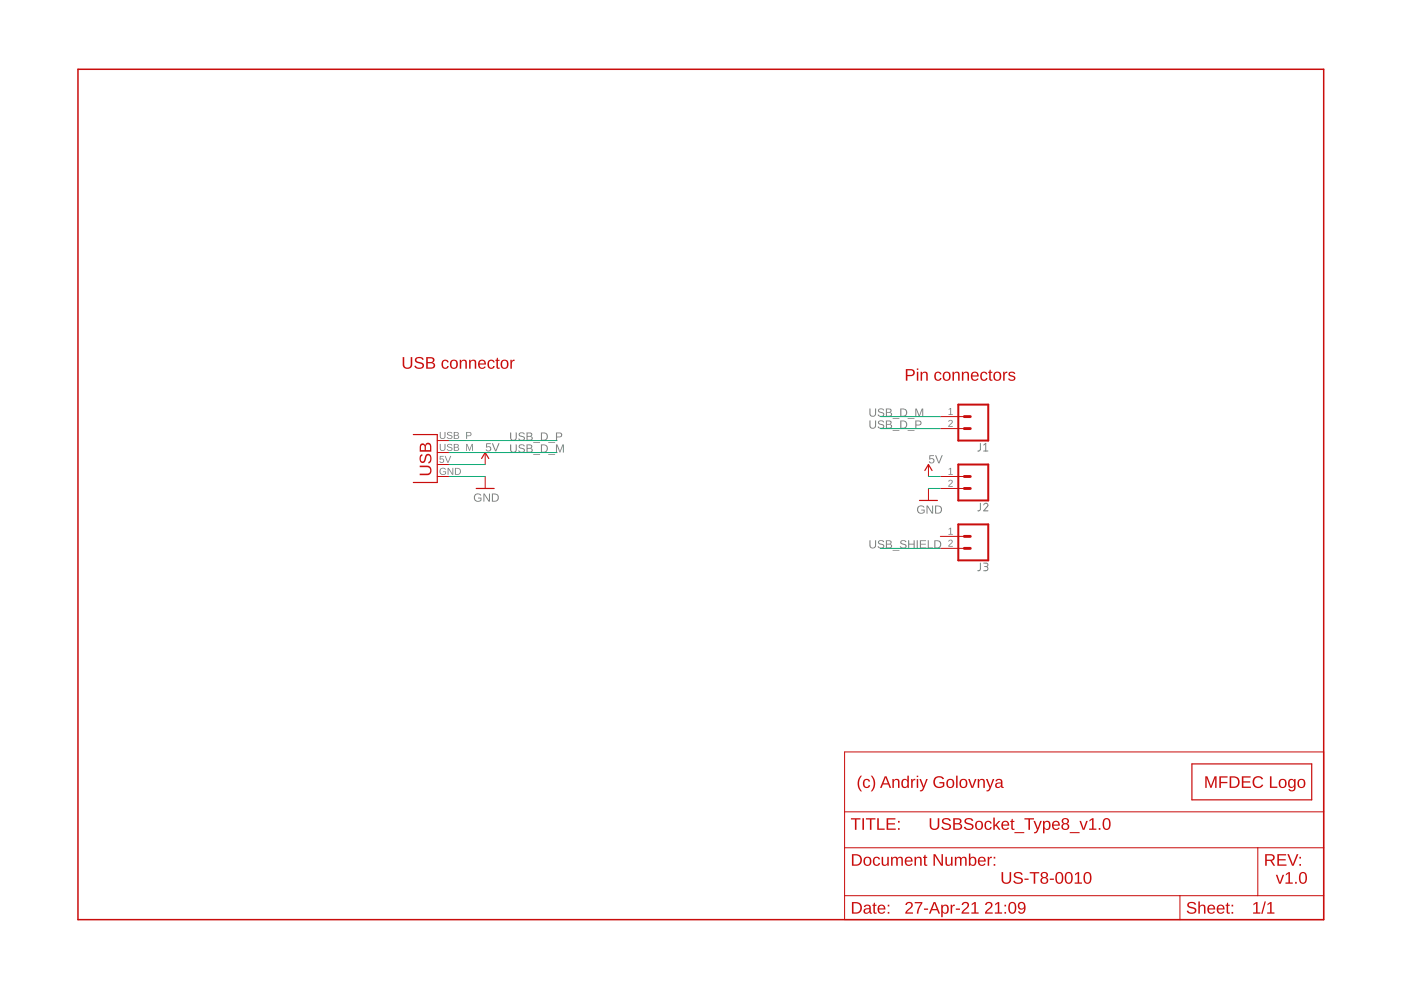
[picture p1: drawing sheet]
<?xml version="1.0" encoding="utf-8"?>
<!DOCTYPE eagle SYSTEM "eagle.dtd">
<!--
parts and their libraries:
SparkFun-PowerSymbols: Licensing: Creative Commons ShareAlike 4.0 International - https://creativecommons.org/licenses/by-sa/4.0
SparkFun: Licensing: CC v3.0 Share-Alike You are welcome to use this library for commercial purposes.
-->
<eagle version="9.6.2">
<drawing>
<settings>
<setting alwaysvectorfont="no"/>
<setting verticaltext="up"/>
</settings>
<grid distance="0.1" unitdist="inch" unit="inch" style="lines" multiple="1" display="no" altdistance="0.01" altunitdist="inch" altunit="inch"/>
<schematic xreflabel="%F%N/%S.%C%R" xrefpart="/%S.%C%R">
<libraries>
<library name="SparkFun-PowerSymbols">
<symbols>
<symbol name="5V">
<wire x1="0.762" y1="1.27" x2="0" y2="2.54" width="0.254" layer="94"/>
<wire x1="0" y1="2.54" x2="-0.762" y2="1.27" width="0.254" layer="94"/>
<pin name="5V" x="0" y="0" visible="off" length="short" direction="sup" rot="R90"/>
<text x="0" y="2.794" size="1.778" layer="96" align="bottom-center">&gt;VALUE</text>
</symbol>
<symbol name="DGND">
<wire x1="-1.905" y1="0" x2="1.905" y2="0" width="0.254" layer="94"/>
<pin name="GND" x="0" y="2.54" visible="off" length="short" direction="sup" rot="R270"/>
<text x="0" y="-0.254" size="1.778" layer="96" align="top-center">&gt;VALUE</text>
</symbol>
</symbols>
<devicesets>
<deviceset name="5V" prefix="SUPPLY">
<gates>
<gate name="G$1" symbol="5V" x="0" y="0"/>
</gates>
<devices>
<device name="">
<technologies>
<technology name=""/>
</technologies>
</device>
</devices>
</deviceset>
<deviceset name="GND" prefix="GND">
<gates>
<gate name="1" symbol="DGND" x="0" y="0"/>
</gates>
<devices>
<device name="">
<technologies>
<technology name=""/>
</technologies>
</device>
</devices>
</deviceset>
</devicesets>
</library>
<library name="frames">
<symbols>
<symbol name="DINA4_L">
<frame x1="0" y1="0" x2="264.16" y2="180.34" columns="4" rows="4" layer="94" border-left="no" border-top="no" border-right="no" border-bottom="no"/>
</symbol>
<symbol name="DOCFIELD">
<wire x1="0" y1="0" x2="71.12" y2="0" width="0.1016" layer="94"/>
<wire x1="101.6" y1="15.24" x2="87.63" y2="15.24" width="0.1016" layer="94"/>
<wire x1="0" y1="0" x2="0" y2="5.08" width="0.1016" layer="94"/>
<wire x1="0" y1="5.08" x2="71.12" y2="5.08" width="0.1016" layer="94"/>
<wire x1="0" y1="5.08" x2="0" y2="15.24" width="0.1016" layer="94"/>
<wire x1="101.6" y1="15.24" x2="101.6" y2="5.08" width="0.1016" layer="94"/>
<wire x1="71.12" y1="5.08" x2="71.12" y2="0" width="0.1016" layer="94"/>
<wire x1="71.12" y1="5.08" x2="87.63" y2="5.08" width="0.1016" layer="94"/>
<wire x1="71.12" y1="0" x2="101.6" y2="0" width="0.1016" layer="94"/>
<wire x1="87.63" y1="15.24" x2="87.63" y2="5.08" width="0.1016" layer="94"/>
<wire x1="87.63" y1="15.24" x2="0" y2="15.24" width="0.1016" layer="94"/>
<wire x1="87.63" y1="5.08" x2="101.6" y2="5.08" width="0.1016" layer="94"/>
<wire x1="101.6" y1="5.08" x2="101.6" y2="0" width="0.1016" layer="94"/>
<wire x1="0" y1="15.24" x2="0" y2="22.86" width="0.1016" layer="94"/>
<wire x1="101.6" y1="35.56" x2="0" y2="35.56" width="0.1016" layer="94"/>
<wire x1="101.6" y1="35.56" x2="101.6" y2="22.86" width="0.1016" layer="94"/>
<wire x1="0" y1="22.86" x2="101.6" y2="22.86" width="0.1016" layer="94"/>
<wire x1="0" y1="22.86" x2="0" y2="35.56" width="0.1016" layer="94"/>
<wire x1="101.6" y1="22.86" x2="101.6" y2="15.24" width="0.1016" layer="94"/>
<text x="1.27" y="1.27" size="2.54" layer="94">Date:</text>
<text x="12.7" y="1.27" size="2.54" layer="94">&gt;LAST_DATE_TIME</text>
<text x="72.39" y="1.27" size="2.54" layer="94">Sheet:</text>
<text x="86.36" y="1.27" size="2.54" layer="94">&gt;SHEET</text>
<text x="88.9" y="11.43" size="2.54" layer="94">REV:</text>
<text x="1.27" y="19.05" size="2.54" layer="94">TITLE:</text>
<text x="1.27" y="11.43" size="2.54" layer="94">Document Number:</text>
<text x="17.78" y="19.05" size="2.54" layer="94">&gt;DRAWING_NAME</text>
</symbol>
</symbols>
<devicesets>
<deviceset name="DINA4_L" prefix="FRAME" uservalue="yes">
<gates>
<gate name="G$1" symbol="DINA4_L" x="0" y="0"/>
<gate name="G$2" symbol="DOCFIELD" x="162.56" y="0" addlevel="must"/>
</gates>
<devices>
<device name="">
<technologies>
<technology name=""/>
</technologies>
</device>
</devices>
</deviceset>
</devicesets>
</library>
<library name="_my_logos">
<symbols>
<symbol name="MFDECLOGO">
<text x="2.54" y="2.54" size="2.54" layer="94">MFDEC Logo</text>
<wire x1="0" y1="0" x2="0" y2="7.62" width="0.254" layer="94"/>
<wire x1="0" y1="7.62" x2="25.4" y2="7.62" width="0.254" layer="94"/>
<wire x1="25.4" y1="7.62" x2="25.4" y2="0" width="0.254" layer="94"/>
<wire x1="25.4" y1="0" x2="0" y2="0" width="0.254" layer="94"/>
</symbol>
</symbols>
<devicesets>
<deviceset name="MFDECLOGO" prefix="LOGO">
<gates>
<gate name="G$1" symbol="MFDECLOGO" x="0" y="0"/>
</gates>
<devices>
<device name="_SQ_5MM" package="MFDEC_SQ_5MM">
<technologies>
<technology name=""/>
</technologies>
</device>
<device name="_SQ_8MM" package="MFDEC_SQ_8MM">
<technologies>
<technology name=""/>
</technologies>
</device>
<device name="_SQ_16MM" package="MFDEC_SQ_16MM">
<technologies>
<technology name=""/>
</technologies>
</device>
<device name="_SQ_10MM" package="MFDEC_SQ_10MM">
<technologies>
<technology name=""/>
</technologies>
</device>
<device name="_SQ_20MM" package="MFDEC_SQ_20MM">
<technologies>
<technology name=""/>
</technologies>
</device>
<device name="_L_20MM" package="MFDEC_L_20MM">
<technologies>
<technology name=""/>
</technologies>
</device>
<device name="_L_30MM" package="MFDEC_L_30MM">
<technologies>
<technology name=""/>
</technologies>
</device>
<device name="_L_40MM" package="MFDEC_L_40MM">
<technologies>
<technology name=""/>
</technologies>
</device>
<device name="_L_10MM" package="MFDEC_L_10MM">
<technologies>
<technology name=""/>
</technologies>
</device>
</devices>
</deviceset>
</devicesets>
</library>
<library name="SparkFun-Connectors">
<symbols>
<symbol name="CONN_02">
<wire x1="3.81" y1="-2.54" x2="-2.54" y2="-2.54" width="0.4064" layer="94"/>
<wire x1="1.27" y1="2.54" x2="2.54" y2="2.54" width="0.6096" layer="94"/>
<wire x1="1.27" y1="0" x2="2.54" y2="0" width="0.6096" layer="94"/>
<wire x1="-2.54" y1="5.08" x2="-2.54" y2="-2.54" width="0.4064" layer="94"/>
<wire x1="3.81" y1="-2.54" x2="3.81" y2="5.08" width="0.4064" layer="94"/>
<wire x1="-2.54" y1="5.08" x2="3.81" y2="5.08" width="0.4064" layer="94"/>
<text x="-2.54" y="-4.826" size="1.778" layer="96" font="vector">&gt;VALUE</text>
<text x="-2.54" y="5.588" size="1.778" layer="95" font="vector">&gt;NAME</text>
<pin name="1" x="7.62" y="0" visible="pad" length="middle" direction="pas" swaplevel="1" rot="R180"/>
<pin name="2" x="7.62" y="2.54" visible="pad" length="middle" direction="pas" swaplevel="1" rot="R180"/>
</symbol>
</symbols>
<devicesets>
<deviceset name="CONN_02" prefix="J" uservalue="yes">
<gates>
<gate name="G$1" symbol="CONN_02" x="-2.54" y="0"/>
</gates>
<devices>
<device name="" package="1X02">
<connects>
<connect gate="G$1" pin="1" pad="1"/>
<connect gate="G$1" pin="2" pad="2"/>
</connects>
<package3dinstances>
<package3dinstance package3d_urn="urn:adsk.eagle:package:38039/1"/>
</package3dinstances>
<technologies>
<technology name=""/>
</technologies>
</device>
<device name="POLAR" package="MOLEX-1X2">
<connects>
<connect gate="G$1" pin="1" pad="1"/>
<connect gate="G$1" pin="2" pad="2"/>
</connects>
<package3dinstances>
<package3dinstance package3d_urn="urn:adsk.eagle:package:38040/1"/>
</package3dinstances>
<technologies>
<technology name="">
<attribute name="SF_ID" value="PRT-09918" constant="no"/>
</technology>
</technologies>
</device>
<device name="3.5MM" package="SCREWTERMINAL-3.5MM-2">
<connects>
<connect gate="G$1" pin="1" pad="1"/>
<connect gate="G$1" pin="2" pad="2"/>
</connects>
<package3dinstances>
<package3dinstance package3d_urn="urn:adsk.eagle:package:38050/1"/>
</package3dinstances>
<technologies>
<technology name="">
<attribute name="PROD_ID" value="CONN-08399" constant="no"/>
</technology>
</technologies>
</device>
<device name="-JST-2MM-SMT" package="JST-2-SMD">
<connects>
<connect gate="G$1" pin="1" pad="2"/>
<connect gate="G$1" pin="2" pad="1"/>
</connects>
<package3dinstances>
<package3dinstance package3d_urn="urn:adsk.eagle:package:38042/1"/>
</package3dinstances>
<technologies>
<technology name="">
<attribute name="PROD_ID" value="CONN-11443"/>
</technology>
</technologies>
</device>
<device name="PTH2" package="1X02_BIG">
<connects>
<connect gate="G$1" pin="1" pad="P$1"/>
<connect gate="G$1" pin="2" pad="P$2"/>
</connects>
<package3dinstances>
<package3dinstance package3d_urn="urn:adsk.eagle:package:38043/1"/>
</package3dinstances>
<technologies>
<technology name=""/>
</technologies>
</device>
<device name="4UCON-15767" package="JST-2-SMD-VERT">
<connects>
<connect gate="G$1" pin="1" pad="GND"/>
<connect gate="G$1" pin="2" pad="VCC"/>
</connects>
<package3dinstances>
<package3dinstance package3d_urn="urn:adsk.eagle:package:38052/1"/>
</package3dinstances>
<technologies>
<technology name=""/>
</technologies>
</device>
<device name="5MM" package="SCREWTERMINAL-5MM-2">
<connects>
<connect gate="G$1" pin="1" pad="1"/>
<connect gate="G$1" pin="2" pad="2"/>
</connects>
<package3dinstances>
<package3dinstance package3d_urn="urn:adsk.eagle:package:38044/1"/>
</package3dinstances>
<technologies>
<technology name="">
<attribute name="SF_SKU" value="PRT-08432" constant="no"/>
</technology>
</technologies>
</device>
<device name="LOCK" package="1X02_LOCK">
<connects>
<connect gate="G$1" pin="1" pad="1"/>
<connect gate="G$1" pin="2" pad="2"/>
</connects>
<package3dinstances>
<package3dinstance package3d_urn="urn:adsk.eagle:package:38045/1"/>
</package3dinstances>
<technologies>
<technology name=""/>
</technologies>
</device>
<device name="POLAR_LOCK" package="MOLEX-1X2_LOCK">
<connects>
<connect gate="G$1" pin="1" pad="1"/>
<connect gate="G$1" pin="2" pad="2"/>
</connects>
<package3dinstances>
<package3dinstance package3d_urn="urn:adsk.eagle:package:38046/1"/>
</package3dinstances>
<technologies>
<technology name="">
<attribute name="SF_ID" value="PRT-09918" constant="no"/>
</technology>
</technologies>
</device>
<device name="LOCK_LONGPADS" package="1X02_LOCK_LONGPADS">
<connects>
<connect gate="G$1" pin="1" pad="1"/>
<connect gate="G$1" pin="2" pad="2"/>
</connects>
<package3dinstances>
<package3dinstance package3d_urn="urn:adsk.eagle:package:38047/1"/>
</package3dinstances>
<technologies>
<technology name=""/>
</technologies>
</device>
<device name="3.5MM_LOCK" package="SCREWTERMINAL-3.5MM-2_LOCK">
<connects>
<connect gate="G$1" pin="1" pad="1"/>
<connect gate="G$1" pin="2" pad="2"/>
</connects>
<package3dinstances>
<package3dinstance package3d_urn="urn:adsk.eagle:package:38049/1"/>
</package3dinstances>
<technologies>
<technology name="">
<attribute name="PROD_ID" value="CONN-08399" constant="no"/>
</technology>
</technologies>
</device>
<device name="PTH3" package="1X02_LONGPADS">
<connects>
<connect gate="G$1" pin="1" pad="1"/>
<connect gate="G$1" pin="2" pad="2"/>
</connects>
<package3dinstances>
<package3dinstance package3d_urn="urn:adsk.eagle:package:38048/1"/>
</package3dinstances>
<technologies>
<technology name=""/>
</technologies>
</device>
<device name="1X02_NO_SILK" package="1X02_NO_SILK">
<connects>
<connect gate="G$1" pin="1" pad="1"/>
<connect gate="G$1" pin="2" pad="2"/>
</connects>
<package3dinstances>
<package3dinstance package3d_urn="urn:adsk.eagle:package:38051/1"/>
</package3dinstances>
<technologies>
<technology name=""/>
</technologies>
</device>
<device name="JST-PTH-2" package="JST-2-PTH">
<connects>
<connect gate="G$1" pin="1" pad="1"/>
<connect gate="G$1" pin="2" pad="2"/>
</connects>
<package3dinstances>
<package3dinstance package3d_urn="urn:adsk.eagle:package:38053/1"/>
</package3dinstances>
<technologies>
<technology name="">
<attribute name="PROD_ID" value="CONN-09863" constant="no"/>
<attribute name="SKU" value="PRT-09914" constant="no"/>
</technology>
</technologies>
</device>
<device name="PTH4" package="1X02_XTRA_BIG">
<connects>
<connect gate="G$1" pin="1" pad="1"/>
<connect gate="G$1" pin="2" pad="2"/>
</connects>
<package3dinstances>
<package3dinstance package3d_urn="urn:adsk.eagle:package:38054/1"/>
</package3dinstances>
<technologies>
<technology name=""/>
</technologies>
</device>
<device name="POGO_PIN_HOLES_ONLY" package="1X02_PP_HOLES_ONLY">
<connects>
<connect gate="G$1" pin="1" pad="1"/>
<connect gate="G$1" pin="2" pad="2"/>
</connects>
<package3dinstances>
<package3dinstance package3d_urn="urn:adsk.eagle:package:38058/1"/>
</package3dinstances>
<technologies>
<technology name=""/>
</technologies>
</device>
<device name="3.5MM-NO_SILK" package="SCREWTERMINAL-3.5MM-2-NS">
<connects>
<connect gate="G$1" pin="1" pad="1"/>
<connect gate="G$1" pin="2" pad="2"/>
</connects>
<package3dinstances>
<package3dinstance package3d_urn="urn:adsk.eagle:package:38055/1"/>
</package3dinstances>
<technologies>
<technology name="">
<attribute name="PROD_ID" value="CONN-08399" constant="no"/>
</technology>
</technologies>
</device>
<device name="-JST-2-PTH-NO_SILK" package="JST-2-PTH-NS">
<connects>
<connect gate="G$1" pin="1" pad="1"/>
<connect gate="G$1" pin="2" pad="2"/>
</connects>
<package3dinstances>
<package3dinstance package3d_urn="urn:adsk.eagle:package:38056/1"/>
</package3dinstances>
<technologies>
<technology name=""/>
</technologies>
</device>
<device name="JST-PTH-2-KIT" package="JST-2-PTH-KIT">
<connects>
<connect gate="G$1" pin="1" pad="1"/>
<connect gate="G$1" pin="2" pad="2"/>
</connects>
<package3dinstances>
<package3dinstance package3d_urn="urn:adsk.eagle:package:38057/1"/>
</package3dinstances>
<technologies>
<technology name=""/>
</technologies>
</device>
<device name="SPRING-2.54-RA" package="SPRINGTERMINAL-2.54MM-2">
<connects>
<connect gate="G$1" pin="1" pad="1"/>
<connect gate="G$1" pin="2" pad="2"/>
</connects>
<package3dinstances>
<package3dinstance package3d_urn="urn:adsk.eagle:package:38061/1"/>
</package3dinstances>
<technologies>
<technology name=""/>
</technologies>
</device>
<device name="2.54MM_SCREWTERM" package="1X02_2.54_SCREWTERM">
<connects>
<connect gate="G$1" pin="1" pad="P1"/>
<connect gate="G$1" pin="2" pad="P2"/>
</connects>
<package3dinstances>
<package3dinstance package3d_urn="urn:adsk.eagle:package:38059/1"/>
</package3dinstances>
<technologies>
<technology name=""/>
</technologies>
</device>
<device name="SMALL_POKEHOME" package="1X02_POKEHOME">
<connects>
<connect gate="G$1" pin="1" pad="P1 P3"/>
<connect gate="G$1" pin="2" pad="P2 P4"/>
</connects>
<package3dinstances>
<package3dinstance package3d_urn="urn:adsk.eagle:package:38060/1"/>
</package3dinstances>
<technologies>
<technology name="">
<attribute name="PROD_ID" value="CONN-13512"/>
</technology>
</technologies>
</device>
<device name="PTH_RA_FEMALE" package="1X02_RA_PTH_FEMALE">
<connects>
<connect gate="G$1" pin="1" pad="1"/>
<connect gate="G$1" pin="2" pad="2"/>
</connects>
<package3dinstances>
<package3dinstance package3d_urn="urn:adsk.eagle:package:38062/1"/>
</package3dinstances>
<technologies>
<technology name="">
<attribute name="PROD_ID" value="CONN-13700"/>
</technology>
</technologies>
</device>
</devices>
</deviceset>
</devicesets>
</library>
<library name="SparkFun">
<symbols>
<symbol name="USB">
<wire x1="5.08" y1="8.89" x2="0" y2="8.89" width="0.254" layer="94"/>
<wire x1="0" y1="8.89" x2="0" y2="-1.27" width="0.254" layer="94"/>
<wire x1="0" y1="-1.27" x2="5.08" y2="-1.27" width="0.254" layer="94"/>
<text x="3.81" y="0" size="2.54" layer="94" rot="R90">USB</text>
<pin name="D+" x="-2.54" y="7.62" visible="pad" length="short"/>
<pin name="D-" x="-2.54" y="5.08" visible="pad" length="short"/>
<pin name="VBUS" x="-2.54" y="2.54" visible="pad" length="short"/>
<pin name="GND" x="-2.54" y="0" visible="pad" length="short"/>
</symbol>
</symbols>
<devicesets>
<deviceset name="USB" prefix="X">
<gates>
<gate name="G$1" symbol="USB" x="0" y="0"/>
</gates>
<devices>
<device name="-A-H" package="USB-A-H">
<connects>
<connect gate="G$1" pin="D+" pad="D-"/>
<connect gate="G$1" pin="D-" pad="D+"/>
<connect gate="G$1" pin="GND" pad="VBUS"/>
<connect gate="G$1" pin="VBUS" pad="GND"/>
</connects>
<technologies>
<technology name=""/>
</technologies>
</device>
<device name="-A-S" package="USB-A-S">
<connects>
<connect gate="G$1" pin="D+" pad="D+"/>
<connect gate="G$1" pin="D-" pad="D-"/>
<connect gate="G$1" pin="GND" pad="GND"/>
<connect gate="G$1" pin="VBUS" pad="VBUS"/>
</connects>
<technologies>
<technology name=""/>
</technologies>
</device>
<device name="-MB-H" package="USB-MB-H">
<connects>
<connect gate="G$1" pin="D+" pad="D+"/>
<connect gate="G$1" pin="D-" pad="D-"/>
<connect gate="G$1" pin="GND" pad="GND"/>
<connect gate="G$1" pin="VBUS" pad="VBUS"/>
</connects>
<technologies>
<technology name=""/>
</technologies>
</device>
<device name="-B-S" package="USB-B-SMT">
<connects>
<connect gate="G$1" pin="D+" pad="D+"/>
<connect gate="G$1" pin="D-" pad="D-"/>
<connect gate="G$1" pin="GND" pad="GND"/>
<connect gate="G$1" pin="VBUS" pad="VUSB"/>
</connects>
<technologies>
<technology name=""/>
</technologies>
</device>
<device name="OLD" package="USB-MINIB-OLD">
<connects>
<connect gate="G$1" pin="D+" pad="D+"/>
<connect gate="G$1" pin="D-" pad="D-"/>
<connect gate="G$1" pin="GND" pad="GND"/>
<connect gate="G$1" pin="VBUS" pad="VBUS"/>
</connects>
<technologies>
<technology name=""/>
</technologies>
</device>
<device name="PTH" package="USB-B-PTH">
<connects>
<connect gate="G$1" pin="D+" pad="D+"/>
<connect gate="G$1" pin="D-" pad="D-"/>
<connect gate="G$1" pin="GND" pad="GND"/>
<connect gate="G$1" pin="VBUS" pad="VBUS"/>
</connects>
<technologies>
<technology name=""/>
</technologies>
</device>
<device name="-JST-2MM-SMT" package="S4B-PH">
<connects>
<connect gate="G$1" pin="D+" pad="2"/>
<connect gate="G$1" pin="D-" pad="3"/>
<connect gate="G$1" pin="GND" pad="1"/>
<connect gate="G$1" pin="VBUS" pad="4"/>
</connects>
<technologies>
<technology name=""/>
</technologies>
</device>
<device name="SMD" package="USB-MINIB">
<connects>
<connect gate="G$1" pin="D+" pad="D+"/>
<connect gate="G$1" pin="D-" pad="D-"/>
<connect gate="G$1" pin="GND" pad="GND"/>
<connect gate="G$1" pin="VBUS" pad="VBUS"/>
</connects>
<technologies>
<technology name=""/>
</technologies>
</device>
<device name="PCB" package="USB-A-PCB">
<connects>
<connect gate="G$1" pin="D+" pad="USB_P"/>
<connect gate="G$1" pin="D-" pad="USB_M"/>
<connect gate="G$1" pin="GND" pad="GND"/>
<connect gate="G$1" pin="VBUS" pad="5V"/>
</connects>
<technologies>
<technology name=""/>
</technologies>
</device>
<device name="PTH-VERTICAL" package="USB-B-PTH-VERTICAL">
<connects>
<connect gate="G$1" pin="D+" pad="D+"/>
<connect gate="G$1" pin="D-" pad="D-"/>
<connect gate="G$1" pin="GND" pad="GND"/>
<connect gate="G$1" pin="VBUS" pad="VBUS"/>
</connects>
<technologies>
<technology name=""/>
</technologies>
</device>
<device name="USB-A-S-NOSILK" package="USB-A-S-NOSILK">
<connects>
<connect gate="G$1" pin="D+" pad="D+"/>
<connect gate="G$1" pin="D-" pad="D-"/>
<connect gate="G$1" pin="GND" pad="GND"/>
<connect gate="G$1" pin="VBUS" pad="VBUS"/>
</connects>
<technologies>
<technology name=""/>
</technologies>
</device>
<device name="-A-SMD" package="USB-A-S-NOSILK-FEMALE">
<connects>
<connect gate="G$1" pin="D+" pad="D+"/>
<connect gate="G$1" pin="D-" pad="D-"/>
<connect gate="G$1" pin="GND" pad="GND"/>
<connect gate="G$1" pin="VBUS" pad="VBUS"/>
</connects>
<technologies>
<technology name=""/>
</technologies>
</device>
<device name="-SMD-NS" package="USB-MINIB-NOSTOP">
<connects>
<connect gate="G$1" pin="D+" pad="D+"/>
<connect gate="G$1" pin="D-" pad="D-"/>
<connect gate="G$1" pin="GND" pad="GND"/>
<connect gate="G$1" pin="VBUS" pad="VBUS"/>
</connects>
<technologies>
<technology name=""/>
</technologies>
</device>
<device name="_" package="USB-A-S-SILK-FEMALE">
<connects>
<connect gate="G$1" pin="D+" pad="D+"/>
<connect gate="G$1" pin="D-" pad="D-"/>
<connect gate="G$1" pin="GND" pad="GND"/>
<connect gate="G$1" pin="VBUS" pad="VBUS"/>
</connects>
<technologies>
<technology name=""/>
</technologies>
</device>
<device name="-MICROB" package="USB-MICROB">
<connects>
<connect gate="G$1" pin="D+" pad="D+"/>
<connect gate="G$1" pin="D-" pad="D-"/>
<connect gate="G$1" pin="GND" pad="GND"/>
<connect gate="G$1" pin="VBUS" pad="VBUS"/>
</connects>
<technologies>
<technology name=""/>
</technologies>
</device>
</devices>
</deviceset>
</devicesets>
</library>
</libraries>
<attributes>
</attributes>
<variantdefs>
</variantdefs>
<classes>
<class number="0" name="default" width="0" drill="0">
</class>
<class number="1" name="XUSB" width="0.3048" drill="0">
</class>
<class number="2" name="USB" width="0.3048" drill="0">
</class>
<class number="3" name="POWER" width="0.3048" drill="0">
</class>
</classes>
<parts>
<part name="GND2" library="SparkFun-PowerSymbols" deviceset="GND" device=""/>
<part name="FRAME1" library="frames" deviceset="DINA4_L" device=""/>
<part name="LOGO1" library="_my_logos" deviceset="MFDECLOGO" device="_L_10MM" value="MFDECLOGO_L_10MM"/>
<part name="SUPPLY3" library="SparkFun-PowerSymbols" deviceset="5V" device=""/>
<part name="SUPPLY4" library="SparkFun-PowerSymbols" deviceset="5V" device=""/>
<part name="GND4" library="SparkFun-PowerSymbols" deviceset="GND" device=""/>
<part name="J1" library="SparkFun-Connectors" deviceset="CONN_02" device="" package3d_urn="urn:adsk.eagle:package:38039/1"/>
<part name="J3" library="SparkFun-Connectors" deviceset="CONN_02" device="" package3d_urn="urn:adsk.eagle:package:38039/1"/>
<part name="J2" library="SparkFun-Connectors" deviceset="CONN_02" device="" package3d_urn="urn:adsk.eagle:package:38039/1"/>
<part name="X1" library="SparkFun" deviceset="USB" device="PCB"/>
</parts>
<sheets>
<sheet>
<plain>
<text x="68.58" y="116.84" size="2.54" layer="94">USB connector</text>
<text x="254" y="7.62" size="2.54" layer="94">v1.0</text>
<text x="165.1" y="27.94" size="2.54" layer="94">(c) Andriy Golovnya</text>
<text x="195.58" y="7.62" size="2.54" layer="94">US-T8-0010</text>
<text x="175.26" y="114.3" size="2.54" layer="94">Pin connectors</text>
</plain>
<instances>
<instance part="GND2" gate="1" x="86.36" y="91.44" smashed="yes">
<attribute name="VALUE" x="83.82" y="88.646" size="1.778" layer="96"/>
</instance>
<instance part="FRAME1" gate="G$1" x="0" y="0" smashed="yes"/>
<instance part="FRAME1" gate="G$2" x="162.56" y="0" smashed="yes">
<attribute name="LAST_DATE_TIME" x="175.26" y="1.27" size="2.54" layer="94"/>
<attribute name="SHEET" x="248.92" y="1.27" size="2.54" layer="94"/>
<attribute name="DRAWING_NAME" x="180.34" y="19.05" size="2.54" layer="94"/>
</instance>
<instance part="LOGO1" gate="G$1" x="236.22" y="25.4" smashed="yes"/>
<instance part="SUPPLY3" gate="G$1" x="86.36" y="96.52" smashed="yes">
<attribute name="VALUE" x="86.36" y="99.314" size="1.778" layer="96"/>
</instance>
<instance part="SUPPLY4" gate="G$1" x="180.34" y="93.98" smashed="yes">
<attribute name="VALUE" x="180.34" y="96.774" size="1.778" layer="96"/>
</instance>
<instance part="GND4" gate="1" x="180.34" y="88.9" smashed="yes">
<attribute name="VALUE" x="177.8" y="86.106" size="1.778" layer="96"/>
</instance>
<instance part="J1" gate="G$1" x="190.5" y="106.68" smashed="yes" rot="R180">
<attribute name="VALUE" x="193.04" y="111.506" size="1.778" layer="96" font="vector" rot="R180"/>
<attribute name="NAME" x="193.04" y="101.092" size="1.778" layer="95" font="vector" rot="R180"/>
</instance>
<instance part="J3" gate="G$1" x="190.5" y="81.28" smashed="yes" rot="R180">
<attribute name="VALUE" x="193.04" y="86.106" size="1.778" layer="96" font="vector" rot="R180"/>
<attribute name="NAME" x="193.04" y="75.692" size="1.778" layer="95" font="vector" rot="R180"/>
</instance>
<instance part="J2" gate="G$1" x="190.5" y="93.98" smashed="yes" rot="R180">
<attribute name="VALUE" x="193.04" y="98.806" size="1.778" layer="96" font="vector" rot="R180"/>
<attribute name="NAME" x="193.04" y="88.392" size="1.778" layer="95" font="vector" rot="R180"/>
</instance>
<instance part="X1" gate="G$1" x="76.2" y="93.98" smashed="yes" rot="MR0"/>
</instances>
<busses>
</busses>
<nets>
<net name="GND" class="3">
<segment>
<wire x1="78.74" y1="93.98" x2="86.36" y2="93.98" width="0.1524" layer="91"/>
<pinref part="GND2" gate="1" pin="GND"/>
<pinref part="X1" gate="G$1" pin="GND"/>
</segment>
<segment>
<wire x1="182.88" y1="91.44" x2="180.34" y2="91.44" width="0.1524" layer="91"/>
<pinref part="GND4" gate="1" pin="GND"/>
<pinref part="J2" gate="G$1" pin="2"/>
</segment>
</net>
<net name="5V" class="3">
<segment>
<wire x1="78.74" y1="96.52" x2="86.36" y2="96.52" width="0.1524" layer="91"/>
<pinref part="SUPPLY3" gate="G$1" pin="5V"/>
<pinref part="X1" gate="G$1" pin="VBUS"/>
</segment>
<segment>
<wire x1="182.88" y1="93.98" x2="180.34" y2="93.98" width="0.1524" layer="91"/>
<pinref part="SUPPLY4" gate="G$1" pin="5V"/>
<pinref part="J2" gate="G$1" pin="1"/>
</segment>
</net>
<net name="USB_D_M" class="1">
<segment>
<wire x1="101.6" y1="99.06" x2="78.74" y2="99.06" width="0.1524" layer="91"/>
<label x="91.44" y="99.06" size="1.778" layer="95"/>
<pinref part="X1" gate="G$1" pin="D-"/>
</segment>
<segment>
<wire x1="182.88" y1="106.68" x2="170.18" y2="106.68" width="0.1524" layer="91"/>
<label x="167.64" y="106.68" size="1.778" layer="95"/>
<pinref part="J1" gate="G$1" pin="1"/>
</segment>
</net>
<net name="USB_D_P" class="1">
<segment>
<wire x1="78.74" y1="101.6" x2="101.6" y2="101.6" width="0.1524" layer="91"/>
<label x="91.44" y="101.6" size="1.778" layer="95"/>
<pinref part="X1" gate="G$1" pin="D+"/>
</segment>
<segment>
<wire x1="182.88" y1="104.14" x2="170.18" y2="104.14" width="0.1524" layer="91"/>
<label x="167.64" y="104.14" size="1.778" layer="95"/>
<pinref part="J1" gate="G$1" pin="2"/>
</segment>
</net>
<net name="USB_SHIELD" class="0">
<segment>
<wire x1="182.88" y1="78.74" x2="170.18" y2="78.74" width="0.1524" layer="91"/>
<label x="167.64" y="78.74" size="1.778" layer="95"/>
<pinref part="J3" gate="G$1" pin="2"/>
</segment>
</net>
</nets>
</sheet>
</sheets>
<errors>
<approved hash="101,1,182.88,81.28,J3,1,,,,"/>
<approved hash="113,1,131.976,90.066,FRAME1,,,,,"/>
<approved hash="113,1,186.097,103.977,J1,,,,,"/>
<approved hash="113,1,186.097,78.5774,J3,,,,,"/>
<approved hash="113,1,186.097,91.2774,J2,,,,,"/>
</errors>
</schematic>
</drawing>
<compatibility>
<note version="8.2" severity="warning">
Since Version 8.2, EAGLE supports online libraries. The ids
of those online libraries will not be understood (or retained)
with this version.
</note>
<note version="8.3" severity="warning">
Since Version 8.3, EAGLE supports URNs for individual library
assets (packages, symbols, and devices). The URNs of those assets
will not be understood (or retained) with this version.
</note>
<note version="8.3" severity="warning">
Since Version 8.3, EAGLE supports the association of 3D packages
with devices in libraries, schematics, and board files. Those 3D
packages will not be understood (or retained) with this version.
</note>
</compatibility>
</eagle>
